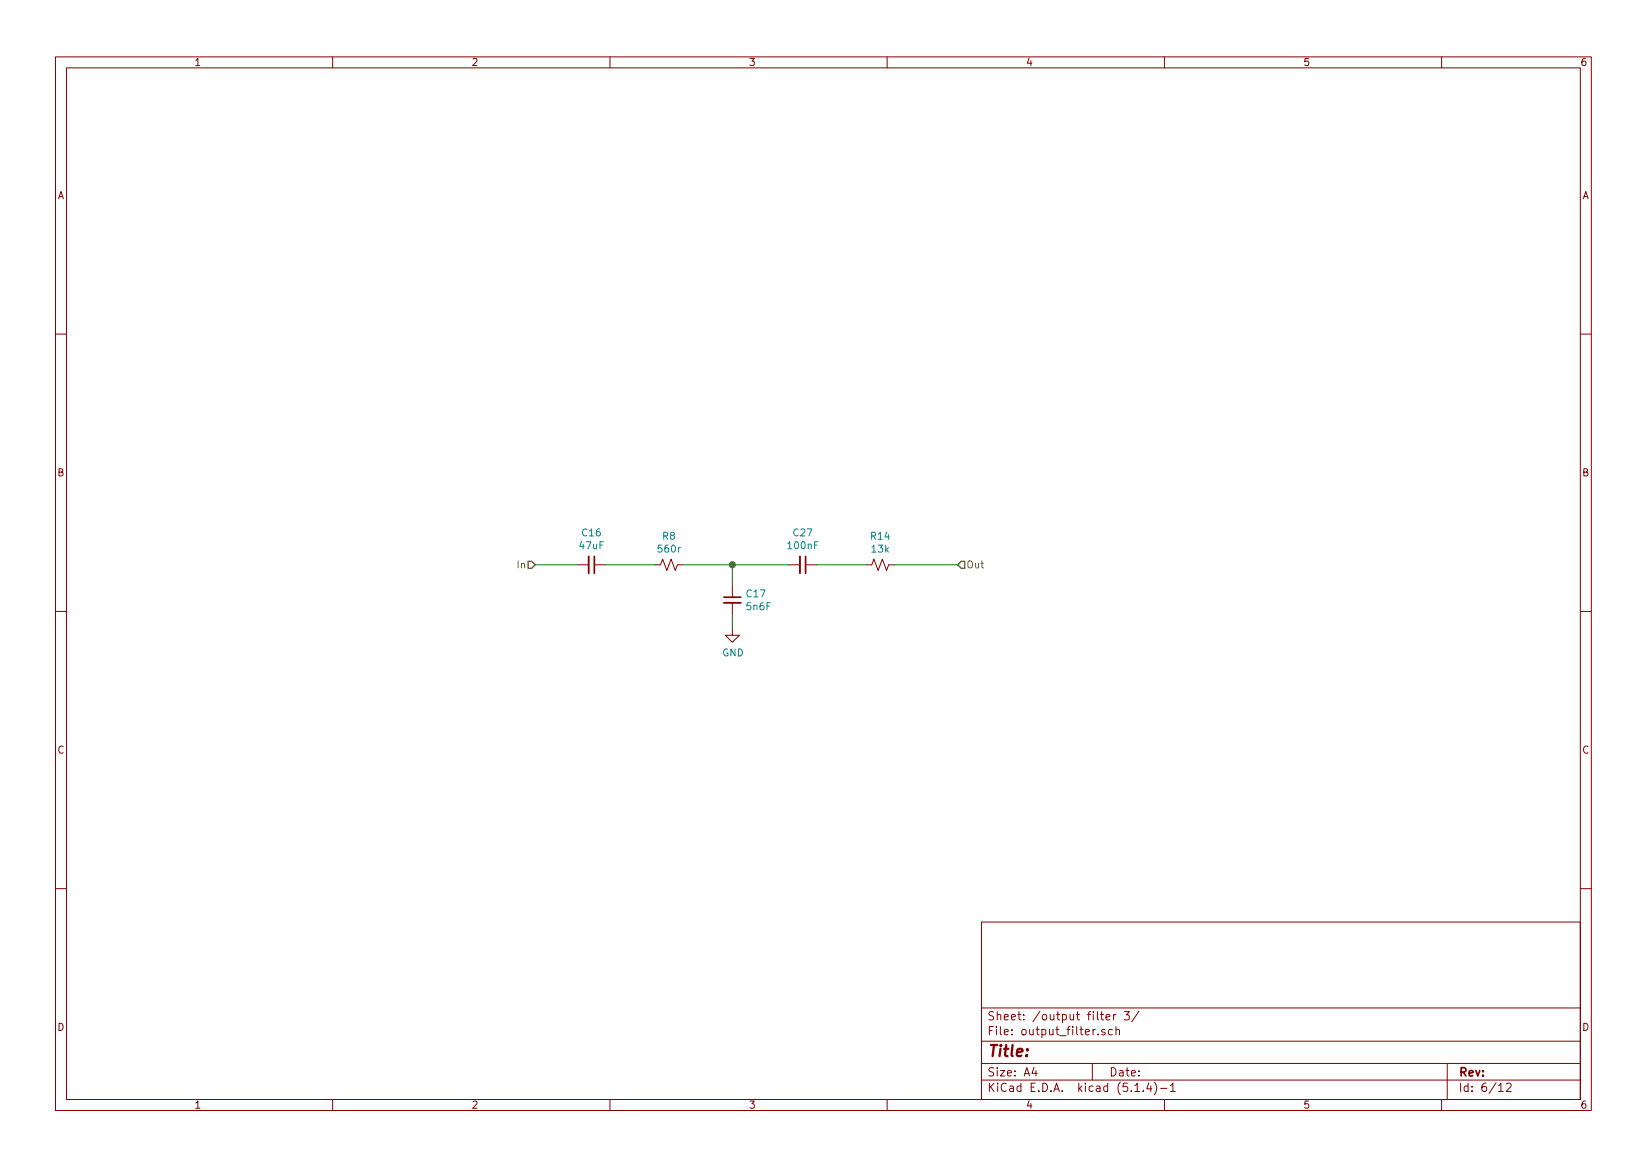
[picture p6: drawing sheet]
<svg xmlns="http://www.w3.org/2000/svg" width="297mm" height="210mm" viewBox="0 0 297 210" stroke-linecap="round" stroke-linejoin="round" font-family="sans-serif">
<g fill="none" stroke="#840000" stroke-width=".18">
<path d="M10 10.3h277v189.9h-277zM12 12.2h273v186.1h-273zM60 10.3v1.9M110 10.3v1.9M160 10.3v1.9M210 10.3v1.9M260 10.3v1.9M10 60.2h2M285 60.2h2M10 110.3h2M104.1 101.8h2.1M107.2 101.8h2"/>
<path d="M118.1 101.8h1l.4-1 .8 2.1 .7-2.1 .8 2.1 .4-1.1h1M132.1 113.3v1.2h1.2l-1.2 1.3-1.3-1.3h1.3M132.1 105.7v2M132.1 108.7v2M142.2 101.8h2.1M145.3 101.8h2M156.2 101.8h1l.4-1 .8 2.1 .7-2.1 .8 2.1 .4-1.1h1M285 110.3h2M10 160.2h2M177 166.3h108v32h-108zM285 160.2h2M60 198.3v1.9"/>
<path d="M110 198.3v1.9M160 198.3v1.9M177 194.8h108M177 191.8h108M177 187.8h108M177 181.8h108M186.5 192.5l-.4 1h1M186.8 193v1M197 191.8v3M198 186.5v.1M198.5 182.9h.6M198.7 182.4v1.3l.4 .2"/>
<path d="M199.3 185.7a.37 .37 0 0 0-.6 .1l.1 .2 .5 .2v.1l-.2 .3-.4-.1M199.5 183.4l.7-.1-.1-.3-.4-.1-.2 .2v.7h.6M200.6 185.7l-.4-.1-.3 .3 .1 .6 .2 .1 .4-.1M200.8 182.9v1M201.3 185.7a.37 .37 0 0 1 .6 .1v.8M201.3 182.9l-.3 .1-.2 .2M201.3 185.1v1.5M202.8 182.4h.9l-.5 .6 .4 .1v.7l-.2 .1-.6-.1M204.7 196.8h.8M205.4 182.3l-1.3 2M206.2 196.7v.1M207.2 195.2l-.4 1.1h.9"/>
<path d="M207.5 195.8v1M208.2 195.1a1.71 1.71 0 0 1 0 2.3M209.3 196.3h1.2M210 198.3v1.9M211.1 195.8l.4-.5v1.5M211.1 196.8h.9M260 198.3v1.9M261 191.8v6.5M270.3 195.8l.4-.5v1.5M270.3 196.8h.8M271.7 195.5l.6-.2 .2 .5-.9 1h.9"/>
</g>
<path d="M106.2 100.3v3.1M130.6 108.7h3M144.3 100.3v3.1" fill="none" stroke="#840000" stroke-width=".33"/>
<path d="M107.2 100.3v3.1M130.6 107.7h3M145.3 100.3v3.1" fill="none" stroke="#840000" stroke-width=".3"/>
<path d="M96.5 101.8h7.6M109.2 101.8h8.9M123.2 101.8h19M132.1 101.8v3.9M132.1 110.7v2.6M147.3 101.8h8.9M161.3 101.8h11.4" fill="none" stroke="#008400" stroke-width=".18"/>
<path d="M95.2 101.2h.7l.6 .6-.6 .7h-.7zM173.4 101.2h.6v1.3h-.6l-.7-.7z" fill="none" stroke="#848400" stroke-width=".25"/>
<circle cx="132.1" cy="101.8" r=".51" fill="#008400" stroke="#008400" stroke-width=".25"/>
<text font-size="2.8" fill="#840000" x="178" y="190.5">Title:</text>
<g font-size="2.1" fill="#840000">
<text x="178" y="184">Sheet: /output filter 3/</text>
<text x="178" y="186.7">File: output_filter.sch</text>
<text x="178" y="196.9">KiCad E.D.A. kicad (5.1.4)-1</text>
<text x="178" y="194.1">Size: A4</text>
<text x="200" y="194.1">Date:</text>
<text x="263" y="194.1">Rev:</text>
<text x="263" y="196.9">Id: 6/12</text>
</g>
<g font-size="1.8" fill="#840000">
<text x="35" y="11.9">1</text>
<text x="85" y="11.9">2</text>
<text x="135" y="11.9">3</text>
<text x="185" y="11.9">4</text>
<text x="235" y="11.9">5</text>
<text x="285" y="11.9">6</text>
<text x="10.4" y="35.9">A</text>
<text x="285.4" y="35.9">A</text>
<text x="10.4" y="85.9">B</text>
<text x="285.4" y="85.9">B</text>
<text x="10.4" y="135.9">C</text>
<text x="285.4" y="135.9">C</text>
<text x="10.4" y="185.9">D</text>
<text x="285.4" y="185.9">D</text>
<text x="35" y="199.9">1</text>
<text x="85" y="199.9">2</text>
<text x="135" y="199.9">3</text>
<text x="185" y="199.9">4</text>
<text x="235" y="199.9">5</text>
<text x="285" y="199.9">6</text>
</g>
<g font-size="1.8" fill="#008484">
<text x="104.6" y="99">47uF</text>
<text x="105.1" y="96.7">C16</text>
<text x="118.8" y="99.6">560r</text>
<text x="119.5" y="97.3">R8</text>
<text x="142.2" y="99">100nF</text>
<text x="143.2" y="96.7">C27</text>
<text x="157.1" y="97.3">R14</text>
<text x="157.3" y="99.6">13k</text>
<text x="134.7" y="107.7">C17</text>
<text x="134.7" y="110">5n6F</text>
<text x="130.3" y="118.4">GND</text>
</g>
<g font-size="1.8" fill="#848400">
<text x="93.4" y="102.5">In</text>
<text x="174.2" y="102.5">Out</text>
</g>
</svg>
